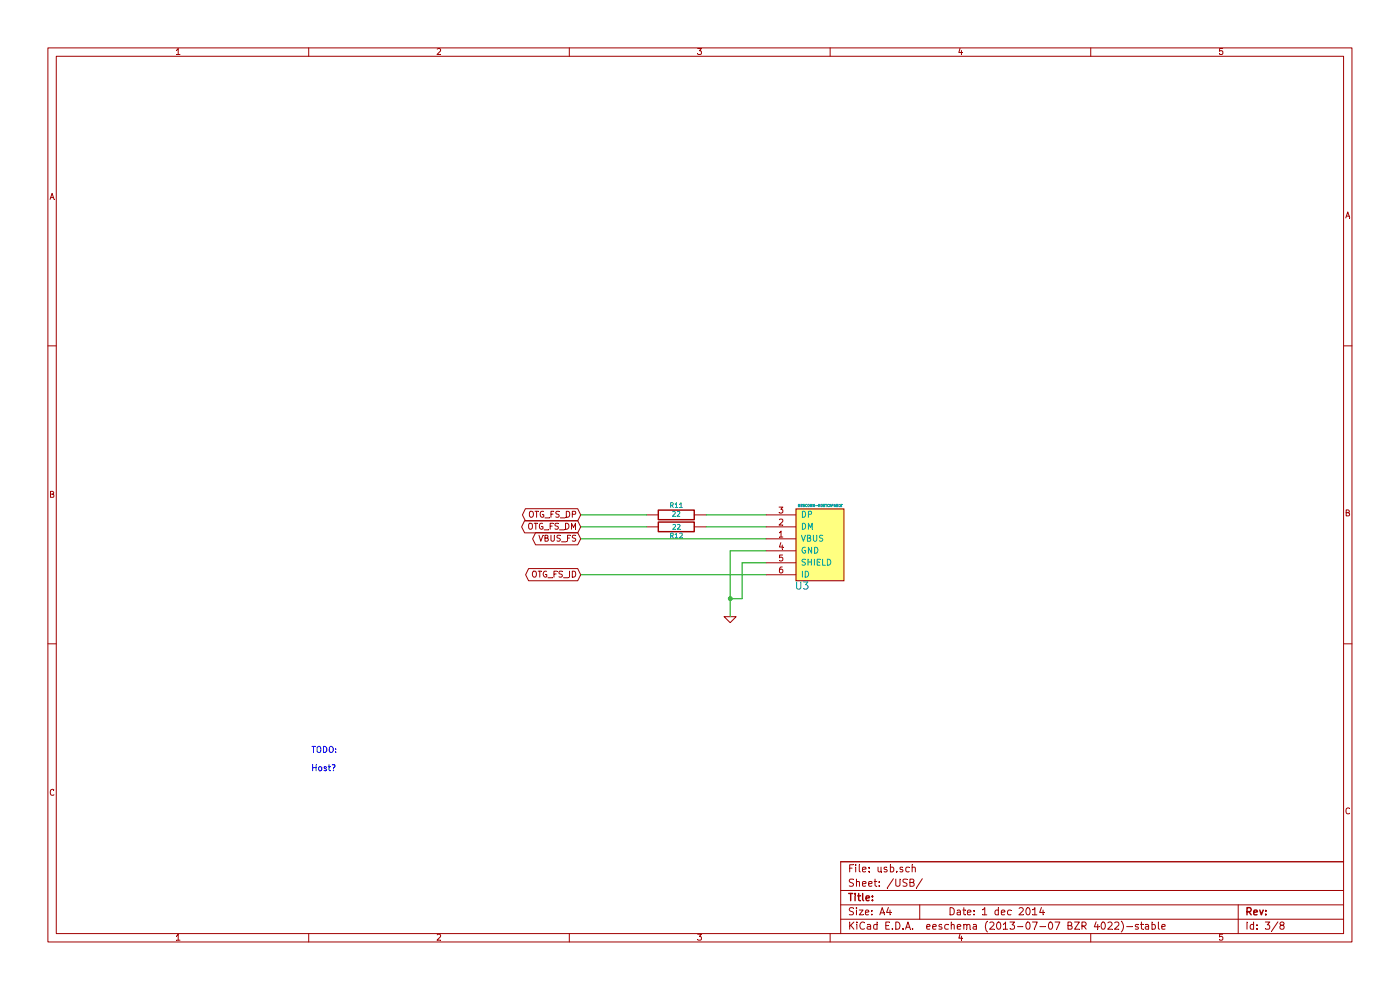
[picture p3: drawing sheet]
EESchema Schematic File Version 2
LIBS:power
LIBS:device
LIBS:transistors
LIBS:conn
LIBS:linear
LIBS:regul
LIBS:74xx
LIBS:cmos4000
LIBS:adc-dac
LIBS:memory
LIBS:xilinx
LIBS:special
LIBS:microcontrollers
LIBS:dsp
LIBS:microchip
LIBS:analog_switches
LIBS:motorola
LIBS:texas
LIBS:intel
LIBS:audio
LIBS:interface
LIBS:digital-audio
LIBS:philips
LIBS:display
LIBS:cypress
LIBS:siliconi
LIBS:opto
LIBS:atmel
LIBS:contrib
LIBS:valves
LIBS:RMC
LIBS:opendous
LIBS:w_opto
LIBS:STM32F429 LQFP144
LIBS:RMC_connectors
LIBS:lyre-cache
EELAYER 27 0
EELAYER END
$Descr A4 11693 8268
encoding utf-8
Sheet 3 8
Title ""
Date "1 dec 2014"
Rev ""
Comp ""
Comment1 ""
Comment2 ""
Comment3 ""
Comment4 ""
$EndDescr
$Comp
L USBCONN-HOSTCAPABLE U3
U 1 1
P 6700 4550
F 0 "U3" H 6700 4200 60  0000 C CNN
F 1 "USBCONN-HOSTCAPABLE" H 6850 4875 20  0000 C CNN
F 2 "~" H 6700 4550 60  0000 C CNN
F 3 "~" H 6700 4550 60  0000 C CNN
	1    6700 4550
	1    0    0    -1  
$EndComp
$Comp
L R R12
U 1 1
P 5650 4400
F 0 "R12" V 5730 4400 40  0000 C CNN
F 1 "22" V 5657 4401 40  0000 C CNN
F 2 "~" V 5580 4400 30  0000 C CNN
F 3 "~" H 5650 4400 30  0000 C CNN
	1    5650 4400
	0    1    1    0   
$EndComp
$Comp
L R R11
U 1 1
P 5650 4300
F 0 "R11" V 5730 4300 40  0000 C CNN
F 1 "22" V 5657 4301 40  0000 C CNN
F 2 "~" V 5580 4300 30  0000 C CNN
F 3 "~" H 5650 4300 30  0000 C CNN
	1    5650 4300
	0    -1   -1   0   
$EndComp
Wire Wire Line
	6400 4300 5900 4300
Wire Wire Line
	6400 4400 5900 4400
$Comp
L GND #PWR21
U 1 1
P 6100 5150
F 0 "#PWR21" H 6100 5150 30  0001 C CNN
F 1 "GND" H 6100 5080 30  0001 C CNN
F 2 "" H 6100 5150 60  0000 C CNN
F 3 "" H 6100 5150 60  0000 C CNN
	1    6100 5150
	1    0    0    -1  
$EndComp
Wire Wire Line
	6400 4600 6100 4600
Wire Wire Line
	6100 4600 6100 5150
Wire Wire Line
	6400 4700 6200 4700
Wire Wire Line
	6200 4700 6200 5000
Wire Wire Line
	6200 5000 6100 5000
Connection ~ 6100 5000
Text GLabel 4850 4400 0    50   BiDi ~ 0
OTG_FS_DM
Text GLabel 4850 4300 0    50   BiDi ~ 0
OTG_FS_DP
Wire Wire Line
	4850 4300 5400 4300
Wire Wire Line
	5400 4400 4850 4400
Text GLabel 4850 4800 0    50   BiDi ~ 0
OTG_FS_ID
Wire Wire Line
	4850 4800 6400 4800
Text GLabel 4850 4500 0    50   BiDi ~ 0
VBUS_FS
Wire Wire Line
	6400 4500 4850 4500
Text Notes 2600 6300 0    50   ~ 0
TODO:\n\nHost?
$EndSCHEMATC
